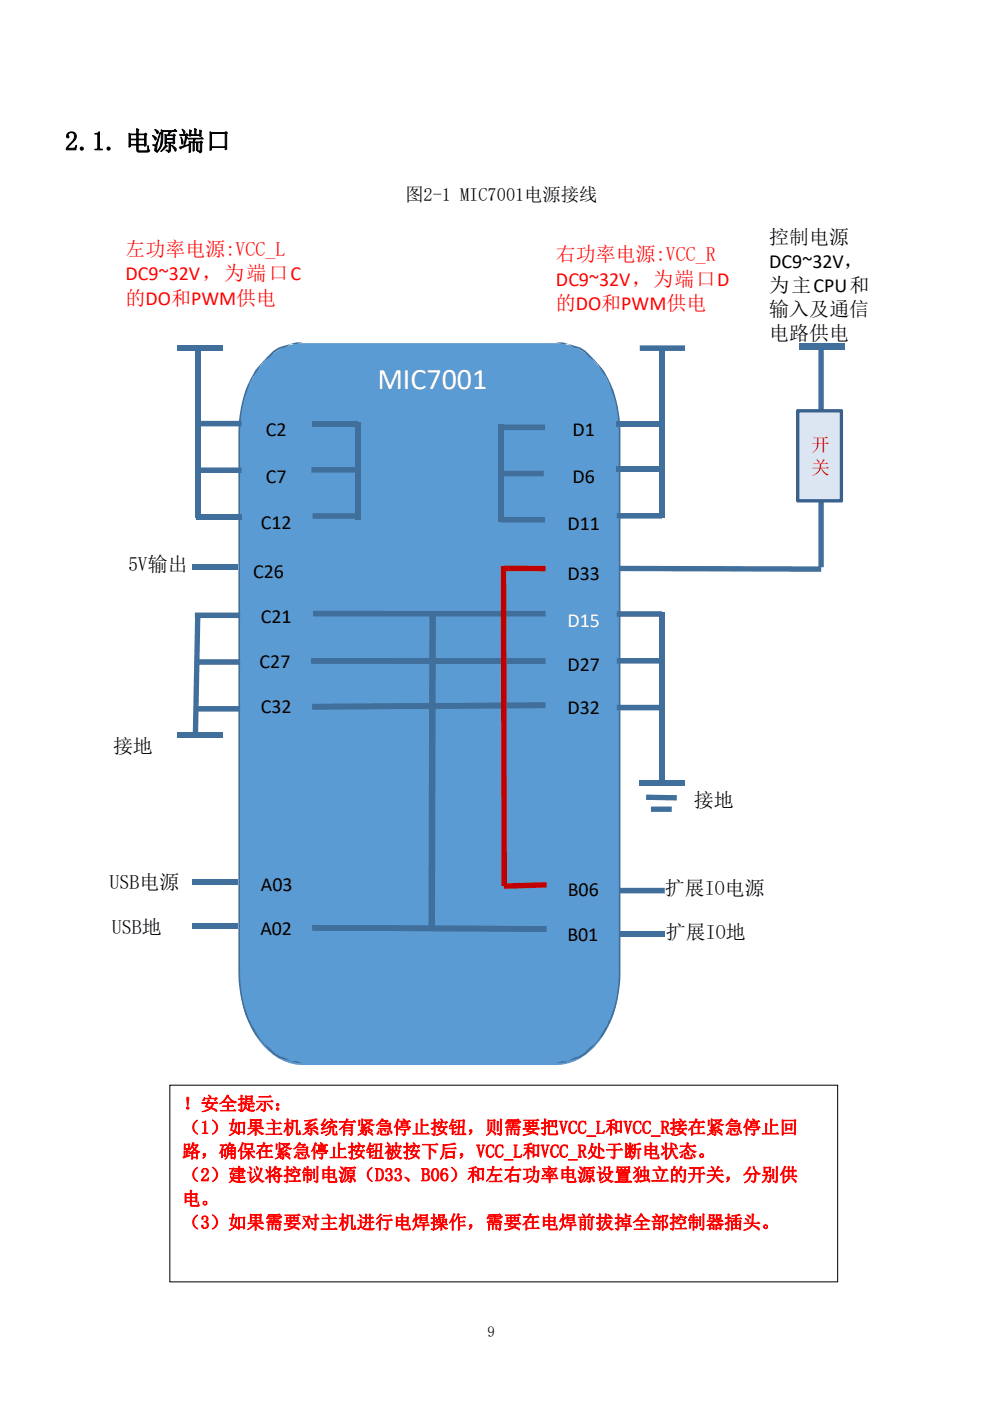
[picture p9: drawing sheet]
<svg xmlns="http://www.w3.org/2000/svg" width="210mm" height="297mm" viewBox="0 0 210 297" stroke-linecap="round" stroke-linejoin="round" font-family="sans-serif">
<path d="M56 76.6a11.2 11.2 0 0 1 8.2-3.8h53.7a11.6 11.6 0 0 1 9.1 4.9 23.1 23.1 0 0 1 4.4 14.1v115a22.5 22.5 0 0 1-5.4 15.1 11.2 11.2 0 0 1-8.1 3.9h-53.7a12.7 12.7 0 0 1-10.8-7.5 24.3 24.3 0 0 1-2.7-11.5v-115a22.5 22.5 0 0 1 5.3-15.2z" fill-rule="evenodd" fill="#5b9bd3"/>
<g fill="#416f9c">
<path d="M61.6 72.9l1.2-.3h1.4l-1.3 .3zM117.9 72.6h1.3l1.3 .3h-1.3zM59.1 73.6l2.5-.7-1.2 .7zM120.4 72.9l2.5 .7h-1.3zM56.9 75.4a6.3 6.3 0 0 1 2.2-1.8h1.3l-1.1 .4-1.1 .7-1.1 1.1-1 .7h-.2zM121.6 73.6h1.3a6.3 6.3 0 0 1 2.3 1.8l1 1.1h-.3l-1-.7-1-1.1-1.1-.7zM55.9 76.5h.2l-.9 1h-.2zM125.9 76.5h.3l.9 1h-.2zM54.9 77.5h.3l-.8 1.4-.8 1.1h-.3l.8-1.4zM126.8 77.5h.3l.9 1.1 .8 1.4h-.3zM53.3 80h.3l-.7 1.4h-.3zM128.5 80h.3l.7 1.4h-.3zM52.6 81.4h.3l-1.1 3.2h-.3zM129.2 81.4h.3l1.1 3.2h-.3zM51.5 84.6h.3l-.4 1.7-.5 3.6h-.3zM130.3 84.6h.3l.9 5.3h-.4l-.4-3.6zM50.6 89.9h.3v116.4v1.8l.5 3.5h-.3l-.5-3.5-.1-1.8zM131.1 89.9h.4v1.7v114.7v1.8l-.5 3.5h-.3l.4-3.5 .1-1.8zM51.1 211.6h.3l.4 1.7 1.1 3.2h.1l.6 1.4h-.3a19.4 19.4 0 0 1-2.2-6.3zM130.7 211.6h.3l-.9 3.5-.6 1.4h-.3l1.1-3.2zM52.9 216.2l.1 .3h-.1zM129.2 216.2v.3h.3l-.7 1.4h-.3zM53.6 217.6l1.6 2.8h-.3l-.8-1.1-.8-1.4h.3zM128.5 217.6v.3h.3l-.8 1.4-.9 1.1h-.3zM55 220.4h.2l.9 1.1h-.2zM126.9 220.4h.2l-.9 1.1h-.3zM55.9 221.5h.2l1 .7 1.1 1 1.1 .7 1.1 .4h-1.3a6.3 6.3 0 0 1-2.2-1.8zM121.6 224.3l1.2-.4 1.1-.7 1-1 1-.7h.3l-1 1a6.3 6.3 0 0 1-2.3 1.8zM59.1 224.3h1.3l1.2 .7zM120.4 225l1.2-.7h1.3zM61.6 225h1.3l1.3 .3h-1.4zM117.9 225.3l1.3-.3h1.3l-1.3 .3z" fill-rule="evenodd"/>
<path d="M137 168.5l6.5 .1v1.1l-6.6-.1zM138 171h4.4v1.1h-4.4zM173.5 72.8h1.1v47.5l-1.1-.2zM131.3 120l42.2 .1v.2h.6v.9l-42.8-.1zM173.5 120.1h.6v.2h-.6z" fill-rule="evenodd"/>
<path d="M41.4 130.2h1.1l-.5 26.1-1.1-.1z" fill-rule="evenodd"/>
</g>
<g fill="#416f9c">
<path d="M41.4 73.5h1.1v36.2h-1.1z"/>
<path d="M41.6 109h9.6v1.2h-9.6z"/>
<path d="M37.5 73.2h9.6v1.2h-9.6z"/>
<path d="M37.6 155.3h9.5v1.1h-9.5z"/>
<path d="M139.8 73.6h1.1v36.1h-1.1z"/>
<path d="M130.8 89.2h9.6v1.2h-9.6z"/>
<path d="M130.8 98.9h9.6v1.1h-9.6z"/>
<path d="M139.8 129.7h1.1v36.2h-1.1z"/>
<path d="M135.6 165.4h9.6v1.2h-9.6z"/>
<path d="M169.4 72.7h9.5v1.4h-9.5z"/>
<path d="M66.3 89.2h9.5v1.2h-9.5z"/>
<path d="M75.2 89.4h1.2v20.7h-1.2z"/>
<path d="M40.9 119.7h9.5v1.1h-9.5z"/>
<path d="M105.7 89.9h1.1v20.7h-1.1z"/>
<path d="M66.4 129.5h49.3v1.2h-49.3z"/>
<path d="M40.9 186.4h9.5v1.2h-9.5z"/>
<path d="M131.3 197.5h9.6v1.2h-9.6z"/>
<path d="M40.9 195.6h9.5v1.2h-9.5z"/>
<path d="M41.6 89.2h9.6v1.2h-9.6zM41.6 99.1h9.6v1.2h-9.6z"/>
<path d="M130.8 108.8h9.6v1.1h-9.6zM135.6 73.2h9.6v1.2h-9.6z"/>
<path d="M130.8 129.6h9.6v1.2h-9.6zM130.8 139.5h9.6v1.2h-9.6zM130.8 149.4h9.6v1.2h-9.6z"/>
<path d="M66 99h9.6v1.2h-9.6zM66.3 108.8h9.5v1.2h-9.5z"/>
<path d="M105.9 90h9.6v1.2h-9.6zM131.3 188.2h9.6v1.2h-9.6zM105.7 99.8h9.6v1.2h-9.6zM105.9 109.6h9.6v1.2h-9.6z"/>
</g>
<path d="M36 230.1h141.6v41.7h-141.6z" fill-rule="evenodd" fill="#fff"/>
<path d="M35.9 230h141.7l.1 41.8-141.7 .1zM36 230.2l.1-.1v41.7l-.1-.1h141.6l-.1 .1v-41.7l.1 .1z" fill="#000"/>
<g fill="#416f9c">
<path d="M91.2 130.3h1.2l-.2 66.3h-1.2z"/>
<path d="M66.1 139.5l49.6 .1v1.2l-49.6-.1z"/>
<path d="M66.4 149.2l49.3-.3v1.2l-49.3 .3z"/>
<path d="M66.4 196.1l49.5 .3v1.2l-49.5-.3z"/>
<path d="M41.3 129.9h9.6v1.1h-9.6zM41.3 139.8h9.6v1.2h-9.6zM41.3 149.7h9.6v1.2h-9.6z"/>
</g>
<g fill="#c00000">
<path d="M106.7 119.9l9 .1v1.1h-9z"/>
<path d="M106.8 187.3l9.1-.3v1.2l-9.1 .3z"/>
</g>
<g fill="#416f9c">
<path d="M91 130.3h1.2l-.2 66.3h-1.2z"/>
<path d="M65.9 139.5l49.6 .1v1.2l-49.6-.1z"/>
<path d="M66.2 149.2l49.3-.3v1.2l-49.3 .3z"/>
<path d="M66.2 196.1l49.5 .3v1.2l-49.5-.3z"/>
</g>
<path d="M106.2 120h1.1l.2 67.9h-1.2z" fill="#c00000"/>
<path d="M169.1 87.1h9.3v19.1h-9.3z" fill-rule="evenodd" fill="#dce6f2"/>
<path d="M168.9 86.9l9.5-.2 .3 .3v19.2l-.2 .3h-9.4l-.3-.2zM169.1 87.5l.4-.4v19.1l-.4-.4h9.3l-.4 .4v-19.1l.4 .4z" fill="#385d8a"/>
<text font-size="6.4" fill="#fff" x="80" y="82.5">MIC7001</text>
<text font-size="5.6" x="13.8" y="31.9">2.1. 电源端口</text>
<g font-size="4.2">
<text x="163.1" y="51.7">控制电源</text>
<text x="163.1" y="56.7">DC9~32V，</text>
<text x="163.1" y="61.9">为主CPU和</text>
<text x="163.1" y="66.9">输入及通信</text>
<text x="163.1" y="72">电路供电</text>
<text x="56.3" y="92.4">C2</text>
<text x="121.4" y="92.4">D1</text>
<text x="56.3" y="102.4">C7</text>
<text x="121.4" y="102.4">D6</text>
<text x="55.3" y="112.2">C12</text>
<text x="120.3" y="112.3">D11</text>
<text x="27.1" y="121">5V输出</text>
<text x="53.7" y="122.5">C26</text>
<text x="120.3" y="123">D33</text>
<text x="55.3" y="132.2">C21</text>
<text x="55" y="141.6">C27</text>
<text x="120.3" y="142.3">D27</text>
<text x="55.3" y="151.3">C32</text>
<text x="120.3" y="151.4">D32</text>
<text x="24" y="159.7">接地</text>
<text x="147.1" y="171.2">接地</text>
<text x="23.2" y="188.5">USB电源</text>
<text x="55.3" y="188.8">A03</text>
<text x="120.4" y="189.9">B06</text>
<text x="141" y="189.8">扩展IO电源</text>
<text x="23.7" y="198.1">USB地</text>
<text x="55.2" y="198.1">A02</text>
<text x="120.3" y="199.4">B01</text>
<text x="141.2" y="199.1">扩展IO地</text>
</g>
<g font-size="4.2" fill="#f00">
<text x="26.6" y="54.4">左功率电源:VCC_L</text>
<text x="26.6" y="59.5">DC9~32V，为端口C</text>
<text x="117.9" y="55.4">右功率电源:VCC_R</text>
<text x="26.6" y="64.6">的DO和PWM供电</text>
<text x="117.9" y="60.6">DC9~32V，为端口D</text>
<text x="117.9" y="65.7">的DO和PWM供电</text>
</g>
<text font-size="4.2" fill="#fff" x="120.3" y="132.9">D15</text>
<text font-size="3.9" x="85.9" y="42.6">图2-1 MIC7001电源接线</text>
<g font-size="3.9" fill="#c00000">
<text x="172" y="95.5">开</text>
<text x="172" y="100.6">关</text>
</g>
<g font-size="3.9" fill="#f00">
<text x="38.6" y="235.3">！安全提示：</text>
<text x="38.6" y="240.4">（1）如果主机系统有紧急停止按钮，则需要把VCC_L和VCC_R接在紧急停止回</text>
<text x="38.6" y="245.4">路，确保在紧急停止按钮被按下后，VCC_L和VCC_R处于断电状态。</text>
<text x="38.6" y="250.4">（2）建议将控制电源（D33、B06）和左右功率电源设置独立的开关，分别供</text>
<text x="38.6" y="255.5">电。</text>
<text x="38.6" y="260.5">（3）如果需要对主机进行电焊操作，需要在电焊前拔掉全部控制器插头。</text>
</g>
<text font-size="3.2" x="103.4" y="283.5">9</text>
</svg>
